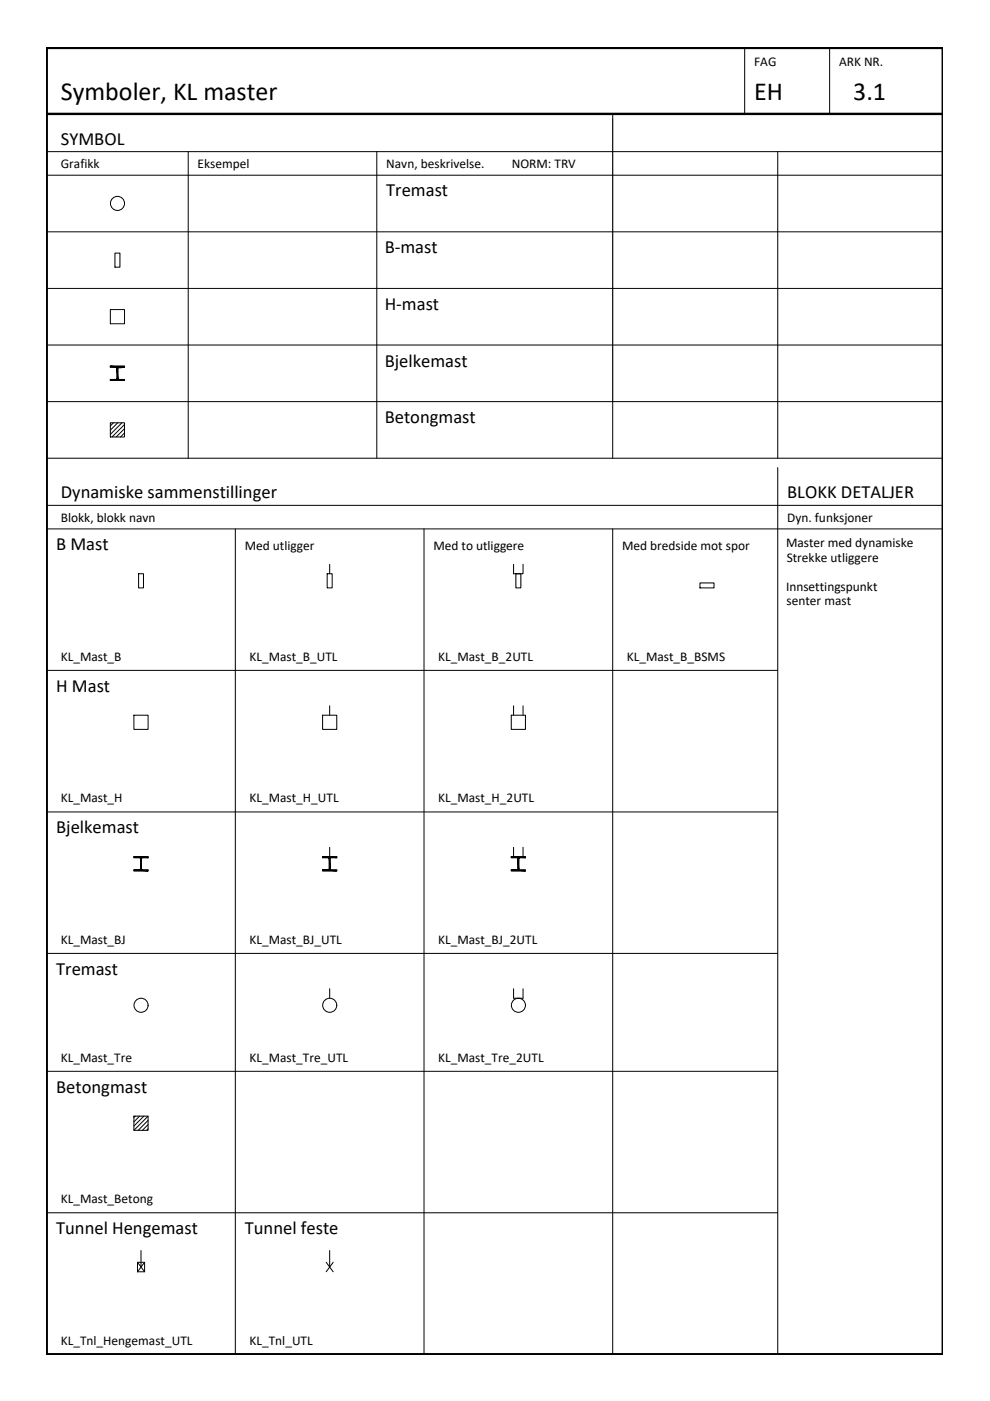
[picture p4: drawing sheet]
<svg xmlns="http://www.w3.org/2000/svg" width="210mm" height="297mm" viewBox="0 0 210 297" stroke-linecap="round" stroke-linejoin="round" font-family="sans-serif">
<!-- layer: 0 -->
<path d="M129.9 25.1v60.1" fill="none" stroke="#808080" stroke-width=".21"/>
<!-- layer: RAMME -->
<path d="M9.9 10.2h190v276.9h-190zM9.9 24.2h190" fill="none" stroke="#000" stroke-width=".51"/>
<!-- layer: RAMME SYMBOLER -->
<g fill="none" stroke="#000" stroke-width=".21">
<path d="M157.9 10.2v14M175.9 10.2v14M9.9 32.2h190M9.9 37.1h190M39.9 32.2v65M79.9 32.2v65M129.9 24.2v73M164.9 32.2v65M9.9 49.1h190M9.9 61.2h190M9.9 73.2h190M9.9 85.2h190"/>
<path d="M9.9 97.2h190M164.9 99.1v188M9.9 112.1h190M9.9 107.1h190M49.9 112.1v175M89.9 112.1v175M129.9 112.1v175M9.9 142.1h155M9.9 172.1h155M9.9 202.1h155M9.9 227.1h155M9.9 257.1h155"/>
</g>
<!-- layer: JBTEH_Komponenter -->
<g fill="none" stroke="#000" stroke-width=".21">
<path d="M24.4 53.7h1v2.9h-1zM23.4 65.6h3v3h-3zM24.7 77.9h-1.3v-.3h3v.3h-1.3M24.7 77.8l.1 .2M24.8 78v2.3M25 78v2.4l1.4 .1v.1h-3v-.1h1.3M25.1 77.8l-.1 .2M23.4 89.6h3v3h-3zM24.1 89.6l-.7 .7M24.8 80.3l-.1 .2M25 89.6l-1.6 1.6M25.9 89.6l-2.5 2.5"/>
<path d="M26.4 90l-2.6 2.6M26.4 90.9l-1.8 1.7M26.4 91.8l-.8 .8M69.9 119.6v2M108.9 119.6v2h2v-2M29.4 121.6h1v3.1h-1zM69.4 121.6h1v3.1h-1zM109.4 121.6h1v3.1h-1zM148.4 123.6h3v1.1h-3zM28.4 151.6h3v3h-3zM68.4 151.6h3v3h-3zM69.9 149.6v2"/>
<path d="M108.4 151.6h3v3h-3zM108.9 149.6v2M110.9 149.6v2M69.9 179.6v2M108.9 179.6v2M110.9 179.6v2M29.7 181.8h-1.3v-.2h3v.2h-1.3M29.7 181.8l.1 .2M29.8 182v2.3M30.2 181.8l-.2 .2v2.4h1.4v.2h-3v-.2h1.3l.1-.1M69.7 181.8h-1.3v-.2h3v.2h-1.3M69.7 181.8l.1 .2"/>
<path d="M69.8 182v2.3M69.8 184.3l-.1 .1M70.1 181.8l-.1 .2v2.3l.1 .1h1.3v.2h-3v-.2h1.3M109.7 181.8h-1.3v-.2h3v.2h-1.3M109.7 181.8l.1 .2M109.8 182v2.3M110.1 181.8l-.1 .2v2.4h1.4v.2h-3v-.2h1.3l.1-.1M69.9 209.6v2M108.9 209.6v2h2v-2M28.4 236.6h3v3h-3zM28.7 236.6l-.3 .3M29.6 236.6l-1.2 1.2"/>
<path d="M30.5 236.6l-2.1 2.1M31.4 236.6l-3 3M31.4 237.5l-2.1 2.1M31.4 238.4l-1.2 1.2M31.4 239.3l-.3 .3M29.2 267.6h1.5v2h-1.5zM29.2 267.6l1.5 2M29.9 265.1v3.5M30.7 267.6l-1.5 2M69.2 267.6l1.4 2M69.9 265.1v3.5M70.6 267.6l-1.4 2"/>
<circle cx="24.9" cy="43.1" r="1.49"/>
<circle cx="29.9" cy="213.1" r="1.49"/>
<circle cx="69.9" cy="213.1" r="1.49"/>
<circle cx="109.9" cy="213.1" r="1.49"/>
</g>
<g fill="#000" stroke="#000" stroke-width=".21">
<path d="M29.7 181.8h.4zM29.7 184.4h.4zM29.8 184.4h.2zM69.8 184.4h.2zM109.7 184.4h.4zM109.8 181.9h.2z"/>
<path d="M24.8 78h.2zM24.8 78h.2z"/>
<path d="M24.8 78l.2 2.3v-2.3zM24.8 78l.2 2.3h-.2z"/>
<path d="M24.8 77.9h.2zM24.8 77.9h.2z"/>
<path d="M24.8 77.9h.2zM24.8 77.9l.2 .1z"/>
<path d="M24.8 77.9h.2zM24.8 77.9h.2z"/>
<path d="M24.8 77.9h.2zM24.8 77.9h.2z"/>
<path d="M24.7 77.9h.4zM24.7 77.9h.3z"/>
<path d="M24.7 77.9h.4zM24.7 77.9h.4z"/>
<path d="M24.7 77.9h.4zM24.7 77.9h.4z"/>
<path d="M24.7 77.9h.4zM24.7 77.9h.4z"/>
<path d="M23.4 77.6l3 .3v-.3zM23.4 77.6l3 .3h-3z"/>
<path d="M24.8 80.3h.2zM24.8 80.3h.2z"/>
<path d="M24.8 80.3h.2zM24.8 80.3h.2z"/>
<path d="M24.8 80.3l.2 .1zM24.8 80.3l.2 .1z"/>
<path d="M24.8 80.4h.2zM24.8 80.4h.2z"/>
<path d="M24.8 80.4h.2zM24.8 80.4h.2z"/>
<path d="M24.8 80.4h.3zM24.8 80.4h.3z"/>
<path d="M24.7 80.4h.4zM24.7 80.4h.4z"/>
<path d="M24.7 80.4h.4zM24.7 80.4h.4z"/>
<path d="M24.7 80.4l.4 .1zM24.7 80.4l.4 .1z"/>
<path d="M23.4 80.5l3 .1v-.1zM23.4 80.5l3 .1h-3z"/>
<path d="M29.8 181.9h.2zM29.8 181.9h.2z"/>
<path d="M29.8 181.9l.2 .1zM29.8 181.9l.2 .1zM29.8 182h.2zM29.8 182h.2z"/>
<path d="M29.8 182h.2zM29.8 182h.2z"/>
<path d="M29.8 182l.2 2.3v-2.3zM29.8 182l.2 2.3h-.2z"/>
<path d="M29.8 184.3h.2zM29.8 184.3h.2zM29.8 184.3h.2zM29.8 184.3h.2z"/>
<path d="M29.8 184.3h.2zM29.8 184.3h.2zM29.8 184.3h.2zM29.8 184.3h.2z"/>
<path d="M29.8 184.3l.2 .1zM29.8 184.3l.2 .1z"/>
<path d="M29.8 181.9h.2zM29.8 181.9h.2z"/>
<path d="M29.8 181.9h.2zM29.8 181.9h.2zM29.8 181.9h.2zM29.8 181.9h.2z"/>
<path d="M29.8 181.9h.2zM29.8 181.9h.2z"/>
<path d="M29.8 184.4h.2zM29.8 184.4h.2zM29.8 184.4h.2z"/>
<path d="M29.8 184.4h.2zM29.8 184.4h.2zM29.8 184.4h.2zM29.8 184.4h.2z"/>
<path d="M29.8 184.4h.3zM29.8 184.4h.3zM29.7 184.4h.4z"/>
<path d="M29.7 181.9h.4zM29.7 181.9h.3zM29.8 181.9h.2zM29.8 181.9h.2z"/>
<path d="M29.7 181.8h.4zM29.7 181.8l.4 .1zM29.7 181.9h.4zM29.7 181.9h.4z"/>
<path d="M29.7 184.4h.4zM29.7 184.4h.4z"/>
<path d="M29.7 184.4h.4zM29.7 184.4h.4z"/>
<path d="M29.7 184.4h.4zM29.7 184.4h.4zM29.7 184.4h.4zM29.7 184.4h.4z"/>
<path d="M29.7 181.8h.4zM29.7 181.8h.4z"/>
<path d="M29.7 181.8h.4zM29.7 181.8h.4zM29.7 181.8h.4z"/>
<path d="M29.7 184.4h.4zM29.7 184.4h.4z"/>
<path d="M29.7 181.8h.4zM29.7 181.8h.4z"/>
<path d="M28.4 181.6l3 .2v-.2zM28.4 181.6l3 .2h-3z"/>
<path d="M28.4 184.4l3 .2v-.2zM28.4 184.4l3 .2h-3z"/>
<path d="M69.8 182h.2zM69.8 182h.2z"/>
<path d="M69.8 182l.2 2.3v-2.3zM69.8 182l.2 2.3h-.2z"/>
<path d="M69.8 184.3h.2zM69.8 184.3h.2zM69.8 184.3h.2zM69.8 184.3h.2z"/>
<path d="M69.8 184.3h.2zM69.8 184.3h.2zM69.8 184.3h.2zM69.8 184.3h.2z"/>
<path d="M69.8 181.9h.2zM69.8 181.9h.2z"/>
<path d="M69.8 181.9h.2zM69.8 181.9h.2z"/>
<path d="M69.8 181.9h.2zM69.8 181.9l.2 .1zM69.8 182h.2zM69.8 182h.2z"/>
<path d="M69.8 184.3l.2 .1zM69.8 184.3l.2 .1z"/>
<path d="M69.8 184.4h.2zM69.8 184.4h.2zM69.8 184.4h.2z"/>
<path d="M69.8 181.9h.2zM69.8 181.9h.2zM69.8 181.9h.2zM69.8 181.9h.2z"/>
<path d="M69.8 184.4h.2zM69.8 184.4h.2z"/>
<path d="M69.8 184.4h.2zM69.8 184.4h.2z"/>
<path d="M69.8 181.9h.2zM69.8 181.9h.2z"/>
<path d="M69.8 181.9h.2zM69.8 181.9h.2zM69.8 181.9h.2zM69.8 181.9h.2z"/>
<path d="M69.8 184.4h.2zM69.8 184.4h.2z"/>
<path d="M69.8 184.4h.3zM69.7 184.4h.4z"/>
<path d="M69.7 181.9h.4zM69.7 181.9h.3z"/>
<path d="M69.7 184.4h.4zM69.7 184.4h.4zM69.7 184.4h.4zM69.7 184.4h.4z"/>
<path d="M69.7 181.8h.4zM69.7 181.8l.4 .1z"/>
<path d="M69.7 184.4h.4zM69.7 184.4h.4zM69.7 184.4h.4zM69.7 184.4h.4z"/>
<path d="M69.7 181.8h.4zM69.7 181.8h.4zM69.7 181.8h.4zM69.7 181.8h.4z"/>
<path d="M69.7 184.4h.4zM69.7 184.4h.4z"/>
<path d="M69.7 181.8h.4zM69.7 181.8h.4zM69.7 181.8h.4zM69.7 181.8h.4z"/>
<path d="M68.4 181.6l3 .2v-.2zM68.4 181.6l3 .2h-3z"/>
<path d="M68.4 184.4l3 .2v-.2zM68.4 184.4l3 .2h-3z"/>
<path d="M109.8 181.9l.2 .1zM109.8 181.9l.2 .1zM109.8 182h.2zM109.8 182h.2z"/>
<path d="M109.8 182h.2zM109.8 182h.2z"/>
<path d="M109.8 182l.2 2.3v-2.3zM109.8 182l.2 2.3h-.2z"/>
<path d="M109.8 184.3h.2zM109.8 184.3h.2zM109.8 184.3h.2zM109.8 184.3h.2z"/>
<path d="M109.8 184.3h.2zM109.8 184.3h.2z"/>
<path d="M109.8 181.9h.2zM109.8 181.9h.2z"/>
<path d="M109.8 181.9h.2zM109.8 181.9h.2z"/>
<path d="M109.8 184.3h.2zM109.8 184.3h.2z"/>
<path d="M109.8 184.3l.2 .1zM109.8 184.3l.2 .1z"/>
<path d="M109.8 184.4h.2zM109.8 184.4h.2z"/>
<path d="M109.8 181.9h.2zM109.8 181.9h.3z"/>
<path d="M109.8 181.9h.2zM109.8 181.9h.2z"/>
<path d="M109.8 181.9h.2zM109.8 181.9h.2zM109.8 181.9h.2z"/>
<path d="M109.8 184.4h.2zM109.8 184.4h.2z"/>
<path d="M109.8 184.4h.2zM109.8 184.4h.2zM109.8 184.4h.2zM109.8 184.4h.2z"/>
<path d="M109.8 184.4h.3zM109.7 184.4h.4z"/>
<path d="M109.7 181.9h.4zM109.7 181.9h.4z"/>
<path d="M109.7 181.9h.4zM109.7 181.9h.4z"/>
<path d="M109.7 181.8h.4zM109.7 181.8h.4z"/>
<path d="M109.7 181.8l.4 .1zM109.7 181.8l.4 .1z"/>
<path d="M109.7 184.4h.4zM109.7 184.4h.4z"/>
<path d="M109.7 184.4h.4zM109.7 184.4h.4z"/>
<path d="M109.7 184.4h.4zM109.7 184.4h.4z"/>
<path d="M109.7 184.4h.4zM109.7 184.4h.4zM109.7 184.4h.4z"/>
<path d="M109.7 181.8h.4zM109.7 181.8h.4z"/>
<path d="M109.7 184.4h.4zM109.7 184.4h.4z"/>
<path d="M109.7 181.8h.4zM109.7 181.8h.4zM109.7 181.8h.4zM109.7 181.8h.4z"/>
<path d="M108.4 181.6l3 .2v-.2zM108.4 181.6l3 .2h-3z"/>
<path d="M108.4 184.4l3 .2v-.2zM108.4 184.4l3 .2h-3z"/>
</g>
<g font-size="5.5">
<text x="12.9" y="21.1">Symboler, KL master</text>
<text x="159.9" y="21.1">EH</text>
<text x="180.9" y="21.1">3.1</text>
</g>
<g font-size="3.9">
<text x="12.9" y="30.6">SYMBOL</text>
<text x="81.9" y="41.7">Tremast</text>
<text x="81.6" y="53.7">B-mast</text>
<text x="81.6" y="65.6">H-mast</text>
<text x="81.6" y="77.8">Bjelkemast</text>
<text x="81.6" y="89.6">Betongmast</text>
<text x="12.9" y="105.6">Dynamiske sammenstillinger</text>
<text x="166.9" y="105.6">BLOKK DETALJER</text>
<text x="11.9" y="116.6">B Mast</text>
<text x="11.9" y="146.6">H Mast</text>
<text x="11.9" y="176.6">Bjelkemast</text>
<text x="11.9" y="206.7">Tremast</text>
<text x="11.9" y="231.6">Betongmast</text>
<text x="11.9" y="261.6">Tunnel Hengemast</text>
<text x="51.9" y="261.6">Tunnel feste</text>
</g>
<g font-size="2.8">
<text x="159.9" y="13.9">FAG</text>
<text x="177.9" y="13.9">ARK NR.</text>
<text x="12.9" y="35.6">Grafikk</text>
<text x="41.9" y="35.6">Eksempel</text>
<text x="81.9" y="35.6">Navn, beskrivelse.</text>
<text x="108.5" y="35.6">NORM: TRV</text>
<text x="12.9" y="110.6">Blokk, blokk navn</text>
<text x="166.9" y="110.6">Dyn. funksjoner</text>
<text x="51.9" y="116.6">Med utligger</text>
<text x="91.9" y="116.6">Med to utliggere</text>
<text x="131.9" y="116.6">Med bredside mot spor</text>
<text x="166.7" y="116.1">Master med dynamiske</text>
<text x="166.8" y="119.2">Strekke utliggere</text>
<text x="166.7" y="125.3">Innsettingspunkt</text>
<text x="166.8" y="128.3">senter mast</text>
<text x="12.9" y="140.1">KL_Mast_B</text>
<text x="52.9" y="140.1">KL_Mast_B_UTL</text>
<text x="92.9" y="140.1">KL_Mast_B_2UTL</text>
<text x="132.9" y="140.1">KL_Mast_B_BSMS</text>
<text x="12.9" y="170.1">KL_Mast_H</text>
<text x="52.9" y="170.1">KL_Mast_H_UTL</text>
<text x="92.9" y="170.1">KL_Mast_H_2UTL</text>
<text x="12.9" y="200.1">KL_Mast_BJ</text>
<text x="52.9" y="200.1">KL_Mast_BJ_UTL</text>
<text x="92.9" y="200.1">KL_Mast_BJ_2UTL</text>
<text x="12.9" y="225.1">KL_Mast_Tre</text>
<text x="52.9" y="225.1">KL_Mast_Tre_UTL</text>
<text x="92.9" y="225.1">KL_Mast_Tre_2UTL</text>
<text x="12.9" y="255.1">KL_Mast_Betong</text>
<text x="12.9" y="285.1">KL_Tnl_Hengemast_UTL</text>
<text x="52.9" y="285.1">KL_Tnl_UTL</text>
</g>
</svg>
